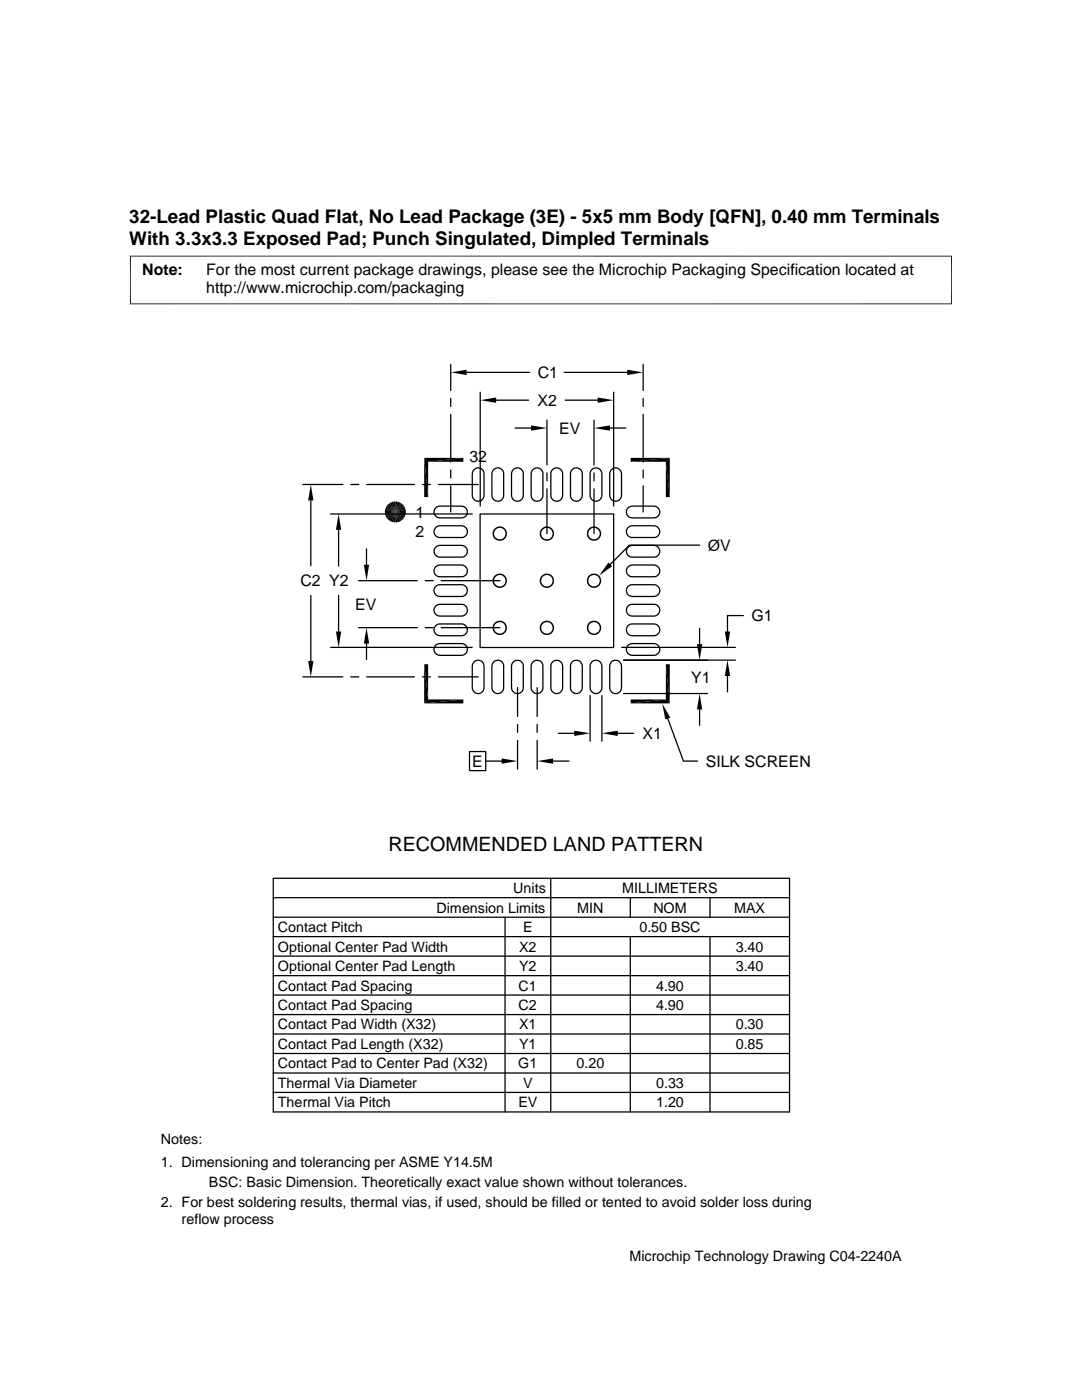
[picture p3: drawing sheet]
<svg xmlns="http://www.w3.org/2000/svg" width="216mm" height="279mm" viewBox="0 0 216 279" stroke-linecap="round" stroke-linejoin="round" font-family="sans-serif">
<g fill="none" stroke="#000" stroke-width=".25">
<path d="M89.9 72.7v5.2M89.9 79.5v1.6M93.1 74.3h12.6M95.8 78.3v22.7M99 79.9h6.5M112.6 74.3h12.6M112.8 79.9h6.5M122.4 78.3v22.7M128.3 72.7v5.2M128.3 79.5v1.6M60.4 96.7h8M62 99.9v13"/>
<path d="M70 96.7h1.6M73.2 96.7h9.5M84.3 96.7h1.6M87.5 96.7h7.9M89.9 82.7v9.5M89.9 93.8v1.6M89.9 97v5.2M94.6 93.7a1.16 1.16 0 0 1 1.3-.2 1.16 1.16 0 0 1 .7 1.1v4.3a1.17 1.17 0 0 1-1.2 1.1 1.17 1.17 0 0 1-1.2-1.1v-4.3zM98.5 93.7a1.16 1.16 0 0 1 1.3-.2 1.16 1.16 0 0 1 .7 1.1v4.3a1.17 1.17 0 0 1-1.2 1.1 1.17 1.17 0 0 1-1.2-1.1v-4.3zM102.4 93.7a1.16 1.16 0 0 1 1.3-.2 1.16 1.16 0 0 1 .7 1.1v4.3a1.17 1.17 0 0 1-1.2 1.1 1.17 1.17 0 0 1-1.1-1.1v-4.3zM102.8 85.4h3.2M106.3 93.7a1.16 1.16 0 0 1 1.3-.2 1.16 1.16 0 0 1 .7 1.1v4.3a1.17 1.17 0 0 1-1.1 1.1 1.17 1.17 0 0 1-1.2-1.1v-4.3z"/>
<path d="M109.1 83.8v9M109.1 94.4v1.6M109.1 97.6v8.9M110.3 93.7a1.17 1.17 0 0 1 1.2-.2 1.17 1.17 0 0 1 .8 1.1v4.3a1.17 1.17 0 0 1-1.2 1.1 1.17 1.17 0 0 1-1.2-1.1v-4.3zM114.2 93.7a1.17 1.17 0 0 1 1.3-.2 1.17 1.17 0 0 1 .7 1.1v4.3a1.17 1.17 0 0 1-1.2 1.1 1.17 1.17 0 0 1-1.2-1.1v-4.3zM118.1 93.7a1.17 1.17 0 0 1 1.3-.2 1.17 1.17 0 0 1 .7 1.1v4.3a1.17 1.17 0 0 1-1.2 1.1 1.17 1.17 0 0 1-1.1-1.1v-4.3zM118.5 83.8v9M118.5 94.4v1.6M118.5 97.6v8.9M121.7 85.4h3.2M122 93.7a1.17 1.17 0 0 1 1.3-.2 1.17 1.17 0 0 1 .7 1.1v4.3a1.17 1.17 0 0 1-1.2 1.1 1.17 1.17 0 0 1-1.1-1.1v-4.3zM128.3 82.7v9.5"/>
<path d="M128.3 93.8v1.6M128.3 97v5.2M62 118.9v13M66 102.6h28.2M67.6 105.7v7.3M67.6 118.8v7.2M71.5 115.9h11.8M73.1 109.5v3.2M84.9 115.9h1.5M87 117l.8-.3h4.3a1.17 1.17 0 0 1 1.2 1.2 1.17 1.17 0 0 1-1.2 1.1h-4.3a1.18 1.18 0 0 1-1.1-.7 1.18 1.18 0 0 1 .3-1.3zM87 113.1l.8-.3h4.3a1.17 1.17 0 0 1 1.2 1.1 1.17 1.17 0 0 1-1.2 1.2h-4.3a1.16 1.16 0 0 1-1.1-.7 1.16 1.16 0 0 1 .3-1.3zM87 109.2l.8-.4h4.3a1.17 1.17 0 0 1 1.2 1.2 1.17 1.17 0 0 1-1.2 1.2h-4.3a1.16 1.16 0 0 1-1.1-.7 1.16 1.16 0 0 1 .3-1.3z"/>
<path d="M87 105.3l.8-.4h4.3a1.17 1.17 0 0 1 1.2 1.2 1.17 1.17 0 0 1-1.2 1.2h-4.3a1.16 1.16 0 0 1-1.1-.7 1.16 1.16 0 0 1 .3-1.3zM87 101.4l.8-.4h4.3a1.17 1.17 0 0 1 1.2 1.2 1.17 1.17 0 0 1-1.2 1.2h-4.3a1.16 1.16 0 0 1-1.1-.8 1.16 1.16 0 0 1 .3-1.2zM88 115.9h11.8M95.8 102.6h26.6v26.6h-26.6zM125.3 101.4l.9-.4h4.3a1.17 1.17 0 0 1 1.2 1.2 1.17 1.17 0 0 1-1.2 1.2h-4.3a1.16 1.16 0 0 1-1.1-.8 1.16 1.16 0 0 1 .2-1.2zM125.3 105.3l.9-.4h4.3a1.17 1.17 0 0 1 1.2 1.2 1.17 1.17 0 0 1-1.2 1.2h-4.3a1.16 1.16 0 0 1-1.1-.7 1.16 1.16 0 0 1 .2-1.3zM125.3 109.2l.9-.4h4.3a1.17 1.17 0 0 1 1.2 1.2 1.17 1.17 0 0 1-1.2 1.2h-4.3a1.16 1.16 0 0 1-1.1-.7 1.16 1.16 0 0 1 .2-1.3zM125.3 113.1l.9-.3h4.3a1.17 1.17 0 0 1 1.2 1.1 1.17 1.17 0 0 1-1.2 1.2h-4.3a1.16 1.16 0 0 1-1.1-.7 1.16 1.16 0 0 1 .2-1.3zM125.3 117l.9-.3h4.3a1.17 1.17 0 0 1 1.2 1.2 1.17 1.17 0 0 1-1.2 1.1h-4.3a1.18 1.18 0 0 1-1.1-.7 1.18 1.18 0 0 1 .2-1.3zM139.6 108.8h-14l-3.8 3.8M60.4 135.1h8M66 129.2h28.2"/>
<path d="M70 135.1h1.6M71.5 125.3h11.8M73.1 128.4v3.2M73.2 135.1h9.5M84.3 135.1h1.6M84.9 125.3h1.5M87 128.8l.8-.4h4.3a1.17 1.17 0 0 1 1.2 1.2 1.17 1.17 0 0 1-1.2 1.2h-4.3a1.18 1.18 0 0 1-1.1-.7 1.18 1.18 0 0 1 .3-1.3zM87 124.9l.8-.4h4.3a1.17 1.17 0 0 1 1.2 1.2 1.17 1.17 0 0 1-1.2 1.2h-4.3a1.18 1.18 0 0 1-1.1-.8 1.18 1.18 0 0 1 .3-1.2zM87 120.9l.8-.3h4.3a1.17 1.17 0 0 1 1.2 1.2 1.17 1.17 0 0 1-1.2 1.2h-4.3a1.18 1.18 0 0 1-1.1-.8 1.18 1.18 0 0 1 .3-1.3zM87.5 135.1h7.9M88 125.3h11.8M94.6 132.1a1.17 1.17 0 0 1 1.3-.2 1.17 1.17 0 0 1 .7 1v4.3a1.17 1.17 0 0 1-1.2 1.2 1.17 1.17 0 0 1-1.2-1.2v-4.3z"/>
<path d="M98.5 132.1a1.17 1.17 0 0 1 1.3-.2 1.17 1.17 0 0 1 .7 1v4.3a1.17 1.17 0 0 1-1.2 1.2 1.17 1.17 0 0 1-1.2-1.2v-4.3zM102.4 132.1a1.17 1.17 0 0 1 1.3-.2 1.17 1.17 0 0 1 .7 1v4.3a1.17 1.17 0 0 1-1.2 1.2 1.17 1.17 0 0 1-1.1-1.2v-4.3zM103.3 137.2v5.8M106.3 132.1a1.17 1.17 0 0 1 1.3-.2 1.17 1.17 0 0 1 .7 1v4.3a1.17 1.17 0 0 1-1.1 1.2 1.17 1.17 0 0 1-1.2-1.2v-4.3zM107.2 137.2v5.8M110.3 132.1a1.19 1.19 0 0 1 1.2-.2 1.19 1.19 0 0 1 .8 1v4.3a1.17 1.17 0 0 1-1.2 1.2 1.17 1.17 0 0 1-1.2-1.2v-4.3zM114.2 132.1a1.19 1.19 0 0 1 1.2-.2 1.19 1.19 0 0 1 .8 1v4.3a1.17 1.17 0 0 1-1.2 1.2 1.17 1.17 0 0 1-1.2-1.2v-4.3zM117.8 138.8v9.1M118.1 132.1a1.19 1.19 0 0 1 1.3-.2 1.19 1.19 0 0 1 .7 1v4.3a1.17 1.17 0 0 1-1.2 1.2 1.17 1.17 0 0 1-1.1-1.2v-4.3zM120.1 138.8v9.1M122 132.1a1.18 1.18 0 0 1 1.3-.2 1.18 1.18 0 0 1 .7 1v4.3a1.17 1.17 0 0 1-1.2 1.2 1.17 1.17 0 0 1-1.1-1.2v-4.3zM124 129.2h22.7"/>
<path d="M124.4 138.4h16.8M124.4 131.7h22.3M125.3 120.9l.9-.3h4.3a1.17 1.17 0 0 1 1.2 1.2 1.17 1.17 0 0 1-1.2 1.2h-4.3a1.18 1.18 0 0 1-1.1-.8 1.18 1.18 0 0 1 .2-1.3zM125.3 124.9l.9-.4h4.3a1.17 1.17 0 0 1 1.2 1.2 1.17 1.17 0 0 1-1.2 1.2h-4.3a1.18 1.18 0 0 1-1.1-.8 1.18 1.18 0 0 1 .2-1.2zM125.3 128.8l.9-.4h4.3a1.17 1.17 0 0 1 1.2 1.2 1.17 1.17 0 0 1-1.2 1.2h-4.3a1.18 1.18 0 0 1-1.1-.7 1.18 1.18 0 0 1 .2-1.3zM139.6 125.4v3.2M145.2 134.9v3.2M148.3 122.9h-3.1v3.1M93.7 150h3.2v3.8h-3.2zM96.9 151.9h3.2M103.3 144.6v1.6M103.3 147.7v5.8"/>
<path d="M107.2 144.6v1.6M107.2 147.7v5.8M110.4 151.9h3.1M111.4 146.3h3.2M123.3 146.3h3.1M133.2 143.4l3.2 8.5h2.8M139.6 141.6v3.2M54.5 179.2h103M54.5 175.3h103v46.6h-103zM109.9 175.3v46.6M125.8 179.2v3.8M141.7 179.2v3.8"/>
<path d="M54.5 183h103M54.5 190.8h103M54.5 186.9h103M54.5 194.7h103M54.5 198.6h103M100.8 183v38.9M125.8 186.9v35M141.7 186.9v35M54.5 202.5h103M54.5 206.4h103M54.5 214.1h103M54.5 210.2h103"/>
<path d="M54.5 218h103"/>
</g>
<g fill="none" stroke="#000" stroke-width=".3">
<circle cx="99.7" cy="106.5" r="1.29"/>
<circle cx="99.7" cy="115.9" r="1.29"/>
<circle cx="109.1" cy="106.5" r="1.3"/>
<circle cx="109.1" cy="115.9" r="1.29"/>
<circle cx="118.5" cy="106.5" r="1.3"/>
<circle cx="118.5" cy="115.9" r="1.29"/>
<circle cx="99.7" cy="125.3" r="1.29"/>
<circle cx="109.1" cy="125.3" r="1.3"/>
<circle cx="118.5" cy="125.3" r="1.3"/>
</g>
<path d="M26 51v9.7M189.9 51v9.7M189.9 51.1h-164M189.9 60.6h-164" fill="none" stroke="#000" stroke-width=".2"/>
<g fill="#000">
<path d="M89.9 74.3l3.2-.5v1zM95.8 79.9l3.2-.6v1.1zM119.3 79.3l3.1 .6-3.1 .5zM125.2 73.8l3.1 .5-3.1 .5zM62 96.7l.5 3.2h-1zM84.6 91.4l.8 7.8h-.8zM84.6 91.4h7.9l-7.1 .8zM84.6 91.4l.8 .8v7zM85.4 92.2l7.1-.8v.8zM106 84.9l3.1 .5-3.1 .6zM118.5 85.4l3.2-.5v1.1zM125.8 91.4h7.8l-7.8 .8z"/>
<path d="M125.8 92.2l7.8-.8-.7 .8zM132.9 92.2l.7 7h-.7zM132.9 92.2l.7-.8v7.8zM67.6 102.6l.5 3.1h-1.1zM72.6 112.7h1.1l-.6 3.2zM76.8 102.6l2.1-.4-1.9 .8zM77 101.4l1.9 .8-2.1-.4zM77 103l1.9-.8-1.7 1.1zM77.2 101l1.7 1.2-1.9-.8zM77.2 103.3l1.7-1.1-1.5 1.5zM77.4 100.7l1.5 1.5-1.7-1.2zM78.9 102.2l-1.2 1.7-.3-.2z"/>
<path d="M77.4 100.7l.3-.3 1.2 1.8zM78.9 102.2l-.8 1.9-.4-.2zM77.7 100.4l.4-.2 .8 2zM78.9 102.2l-.4 2-.4-.1zM78.1 100.2l.4-.1 .4 2.1zM78.9 102.2l.8 1.9-.4 .1zM79.3 100.1l.4 .1-.8 2zM78.9 102.2l1.2 1.7-.4 .2zM79.7 100.2l.4 .2-1.2 1.8zM78.9 102.2l1.5 1.5-.3 .2zM80.1 100.4l.3 .3-1.5 1.5zM78.9 102.2l1.7 1.1-.2 .4z"/>
<path d="M78.9 102.2l1.5-1.5 .2 .3zM78.9 102.2l1.9 .8-.2 .3zM78.9 102.2l1.7-1.2 .2 .4zM78.9 102.2l2 .4-.1 .4zM78.9 102.2l1.9-.8 .1 .4zM121.4 112.3l.7 .7-2.6 1.9zM61.5 131.9h1l-.5 3.2zM67 126h1.1l-.5 3.2zM73.1 125.3l.6 3.1h-1.1zM84.6 132.6h.8v7zM85.4 139.6h7.1l-7.9 .8zM132.9 132.6l.7 7.8-.7-.8z"/>
<path d="M125.8 139.6h7.1l-7.1 .8zM132.9 132.6h.7v7.8zM139.1 128.6h1l-.5 3.1zM145.2 131.7l.5 3.2h-1.1zM144.6 126h1.1l-.5 3.2zM84.6 132.6l.8 7-.8 .8zM84.6 140.4l7.9-.8v.8zM100.1 151.4l3.2 .5-3.2 .5zM107.2 151.9l3.2-.5v1zM114.6 145.8l3.2 .5-3.2 .6zM120.1 146.3l3.2-.5v1.1zM132.1 140.4l1.7 2.8-1 .4z"/>
<path d="M125.8 140.4l7.1-.8 .7 .8zM139.6 138.4l.5 3.2h-1z"/>
</g>
<path d="M76.8 102h4.2M78.7 100.1v4.2M79.1 100.1v4.2M81 102.4h-4.2" fill="none" stroke="#000" stroke-width=".4"/>
<text font-size="3.9" x="77.5" y="169.9">RECOMMENDED LAND PATTERN</text>
<g font-size="3.7">
<text x="25.8" y="44.6">32-Lead Plastic Quad Flat, No Lead Package (3E) - 5x5 mm Body [QFN], 0.40 mm Terminals</text>
<text x="25.8" y="48.9">With 3.3x3.3 Exposed Pad; Punch Singulated, Dimpled Terminals</text>
</g>
<g font-size="3.2">
<text x="28.4" y="54.9">Note:</text>
<text x="41.1" y="54.9">For the most current package drawings, please see the Microchip Packaging Specification located at</text>
<text x="41.1" y="58.5">http://www.microchip.com/packaging</text>
<text x="107.3" y="75.4">C1</text>
<text x="107.3" y="81">X2</text>
<text x="111.6" y="86.6">EV</text>
<text x="93.7" y="92.2">32</text>
<text x="82.9" y="103.3">1</text>
<text x="82.9" y="107.2">2</text>
<text x="141.2" y="110">ØV</text>
<text x="60" y="117">C2 Y2</text>
<text x="70.9" y="121.7">EV</text>
<text x="149.9" y="124">G1</text>
<text x="137.9" y="136.2">Y1</text>
<text x="128.2" y="147.5">X1</text>
<text x="94.2" y="153">E</text>
<text x="140.8" y="153.1">SILK SCREEN</text>
</g>
<g font-size="2.9">
<text x="102.4" y="178.2">Units</text>
<text x="124.1" y="178.2">MILLIMETERS</text>
<text x="87.1" y="182.1">Dimension Limits</text>
<text x="115.2" y="182.1">MIN</text>
<text x="130.4" y="182.1">NOM</text>
<text x="146.5" y="182.1">MAX</text>
<text x="55.4" y="189.9">Optional Center Pad Width</text>
<text x="55.4" y="186">Contact Pitch</text>
<text x="103.6" y="189.9">X2</text>
<text x="104.4" y="186">E</text>
<text x="127.6" y="186">0.50 BSC</text>
<text x="146.8" y="189.9">3.40</text>
<text x="55.4" y="193.8">Optional Center Pad Length</text>
<text x="55.4" y="197.7">Contact Pad Spacing</text>
<text x="103.5" y="197.7">C1</text>
<text x="103.6" y="193.8">Y2</text>
<text x="130.9" y="197.7">4.90</text>
<text x="146.8" y="193.8">3.40</text>
<text x="55.4" y="201.6">Contact Pad Spacing</text>
<text x="103.5" y="201.6">C2</text>
<text x="130.9" y="201.6">4.90</text>
<text x="55.4" y="209.3">Contact Pad Length (X32)</text>
<text x="55.4" y="205.4">Contact Pad Width (X32)</text>
<text x="103.6" y="209.3">Y1</text>
<text x="103.6" y="205.4">X1</text>
<text x="146.8" y="209.3">0.85</text>
<text x="146.8" y="205.4">0.30</text>
<text x="55.4" y="213.2">Contact Pad to Center Pad (X32)</text>
<text x="103.4" y="213.2">G1</text>
<text x="115" y="213.2">0.20</text>
<text x="55.4" y="217.1">Thermal Via Diameter</text>
<text x="55.4" y="221">Thermal Via Pitch</text>
<text x="103.4" y="221">EV</text>
<text x="104.4" y="217.1">V</text>
<text x="130.9" y="217.1">0.33</text>
<text x="130.9" y="221">1.20</text>
<text x="32.1" y="228.3">Notes:</text>
<text x="32.1" y="232.9">1. Dimensioning and tolerancing per ASME Y14.5M</text>
<text x="41.7" y="236.9">BSC: Basic Dimension. Theoretically exact value shown without tolerances.</text>
<text x="32.1" y="241">2. For best soldering results, thermal vias, if used, should be filled or tented to avoid solder loss during</text>
<text x="36.2" y="244.3">reflow process</text>
<text x="125.6" y="251.6">Microchip Technology Drawing C04-2240A</text>
</g>
</svg>
